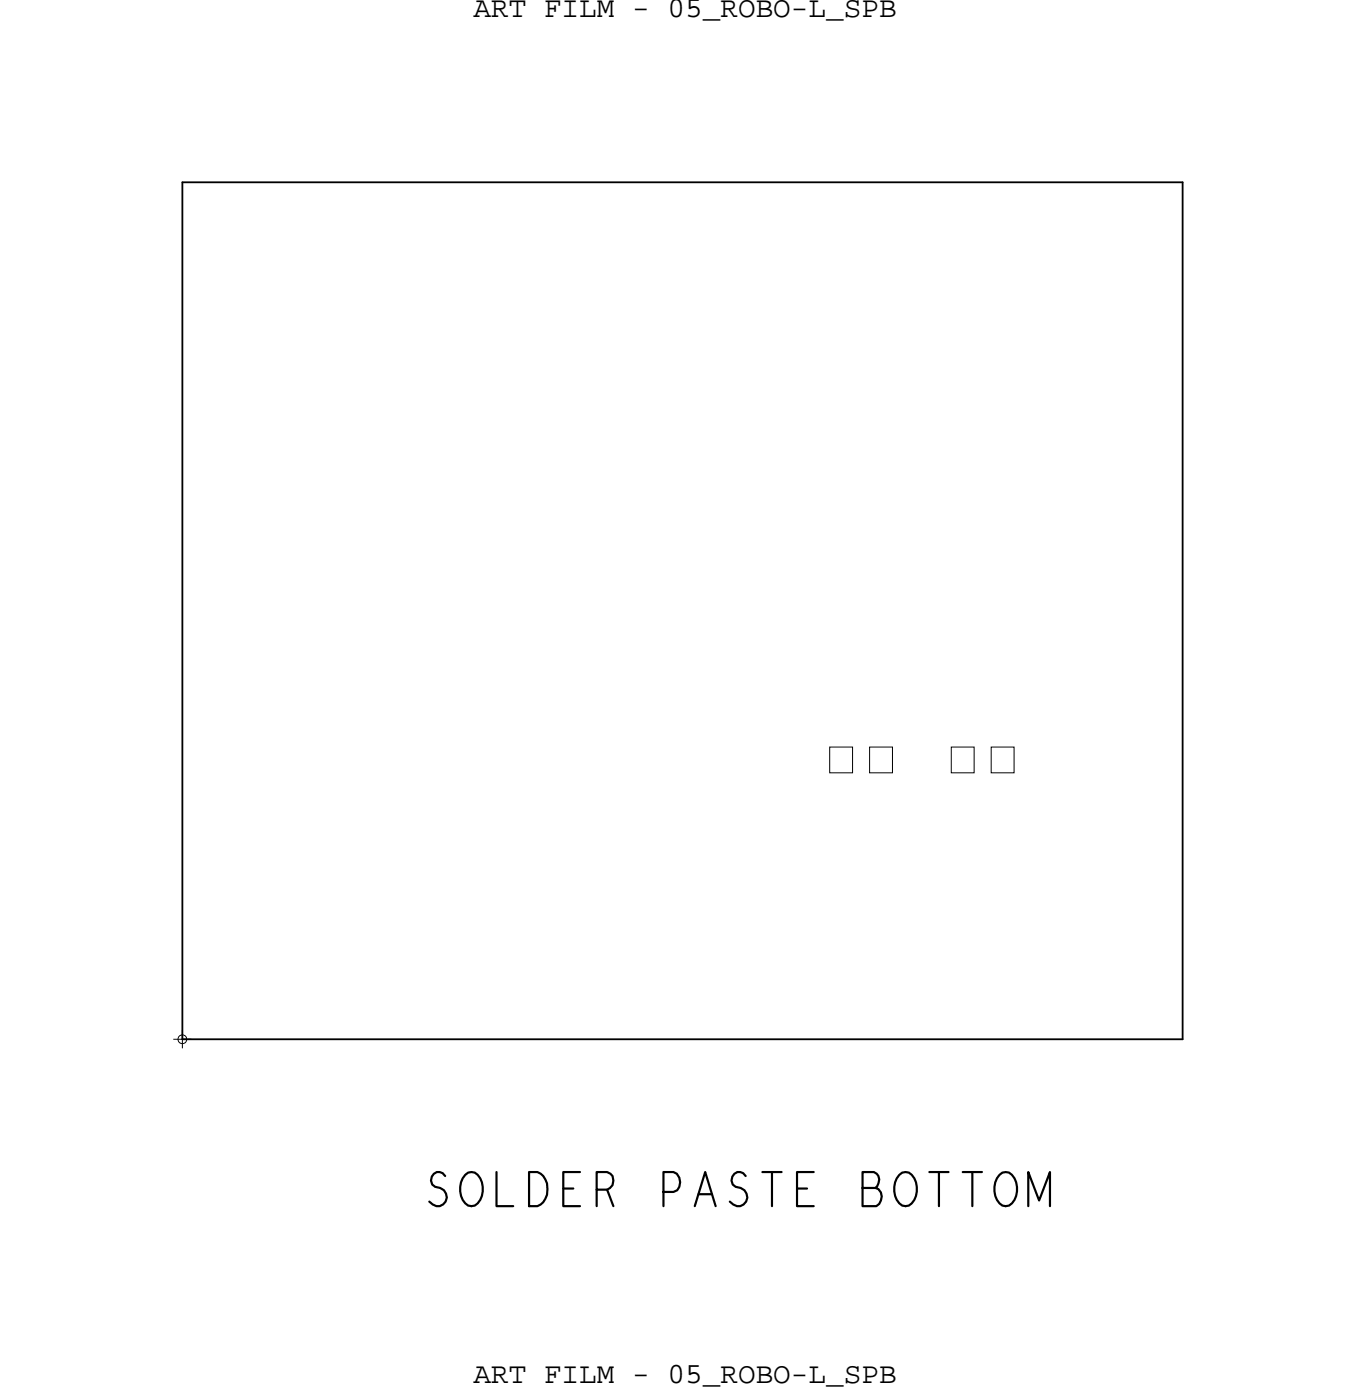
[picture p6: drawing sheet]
<svg xmlns="http://www.w3.org/2000/svg" width="96mm" height="98mm" viewBox="0 0 96 98" stroke-linecap="round" stroke-linejoin="round" font-family="sans-serif">
<!-- layer: Board Outline -->
<path d="M12.8 12.8v60zM12.8 12.8h70zM82.8 12.8v60zM12.8 72.8h70z" fill="none" stroke="#000" stroke-width=".13"/>
<!-- layer: Nets -->
<path d="M58.1 52.3h1.6v1.8h-1.6zM60.9 52.3h1.6v1.8h-1.6zM66.6 52.3h1.6v1.8h-1.6zM69.4 52.3h1.6v1.8h-1.6z" fill="none" stroke="#000" stroke-width=".07"/>
<!-- layer: Text -->
<g fill="none" stroke="#000" stroke-width=".15">
<path d="M31.2 82.3a.54 .54 0 0 0-.9-.1 .54 .54 0 0 0 .2 .9 .68 .68 0 0 1 .8 .6 .68 .68 0 0 1-.8 .7l-.5-.3M32.6 82.3a.69 .69 0 0 1 .7-.2 .69 .69 0 0 1 .4 .7 1.44 1.44 0 0 1-.5 1.6 .88 .88 0 0 1-1-1 1.47 1.47 0 0 1 .4-1.1zM34.7 82.1v2.3h1.2M37 82.1h.6a1.37 1.37 0 0 1 0 2.3h-.6zM39.4 83.2h.7M40.6 82.1h-1.2v2.3h1.2M41.8 83.3h.7a.65 .65 0 0 0 .4-.6 .65 .65 0 0 0-.4-.6h-.7v2.3M42.5 83.3l.4 1.1M46.4 83.5h.7a.75 .75 0 0 0 .5-.7 .75 .75 0 0 0-.5-.7h-.7v2.3M48.6 84.4l.8-2.3 .7 2.3M48.9 83.6h.9M52.2 82.3a.54 .54 0 0 0-.9-.1 .54 .54 0 0 0 .2 .9 .68 .68 0 0 1 .8 .6 .68 .68 0 0 1-.7 .7l-.5-.3"/>
<path d="M53.4 82.1h1.3M54 82.1v2.3M55.8 83.2h.7M56.9 82.1h-1.1v2.3h1.1M60.4 83.2h.9a.7 .7 0 0 1 .4 .6 .7 .7 0 0 1-.4 .6h-.9v-2.3h.8a.65 .65 0 0 1 .1 1.1M62.9 82.3a.69 .69 0 0 1 .8-.2 .69 .69 0 0 1 .4 .7 1.44 1.44 0 0 1-.5 1.6 .88 .88 0 0 1-1-1 1.47 1.47 0 0 1 .3-1.1zM65 82.1h1.4M65.7 82.1v2.3M67.4 82.1h1.3M68 82.1v2.3M69.9 82.3a.69 .69 0 0 1 .8-.2 .69 .69 0 0 1 .4 .7 1.44 1.44 0 0 1-.5 1.6 .88 .88 0 0 1-1-1 1.47 1.47 0 0 1 .3-1.1zM72 84.4v-2.3l.7 1.9 .8-1.9v2.3"/>
</g>
<!-- layer: Drawing Origin -->
<path d="M12.1 72.8h1.3M12.5 72.6l.3-.1 .2 .1 .1 .2-.1 .2-.2 .1-.3-.1v-.2zM12.8 72.1v1.3" fill="none" stroke="#000" stroke-width=".07"/>
<g font-size="2.1">
<text x="33.1" y="1.2">ART FILM - 05_ROBO-L_SPB</text>
<text x="33.1" y="96.8">ART FILM - 05_ROBO-L_SPB</text>
</g>
</svg>
